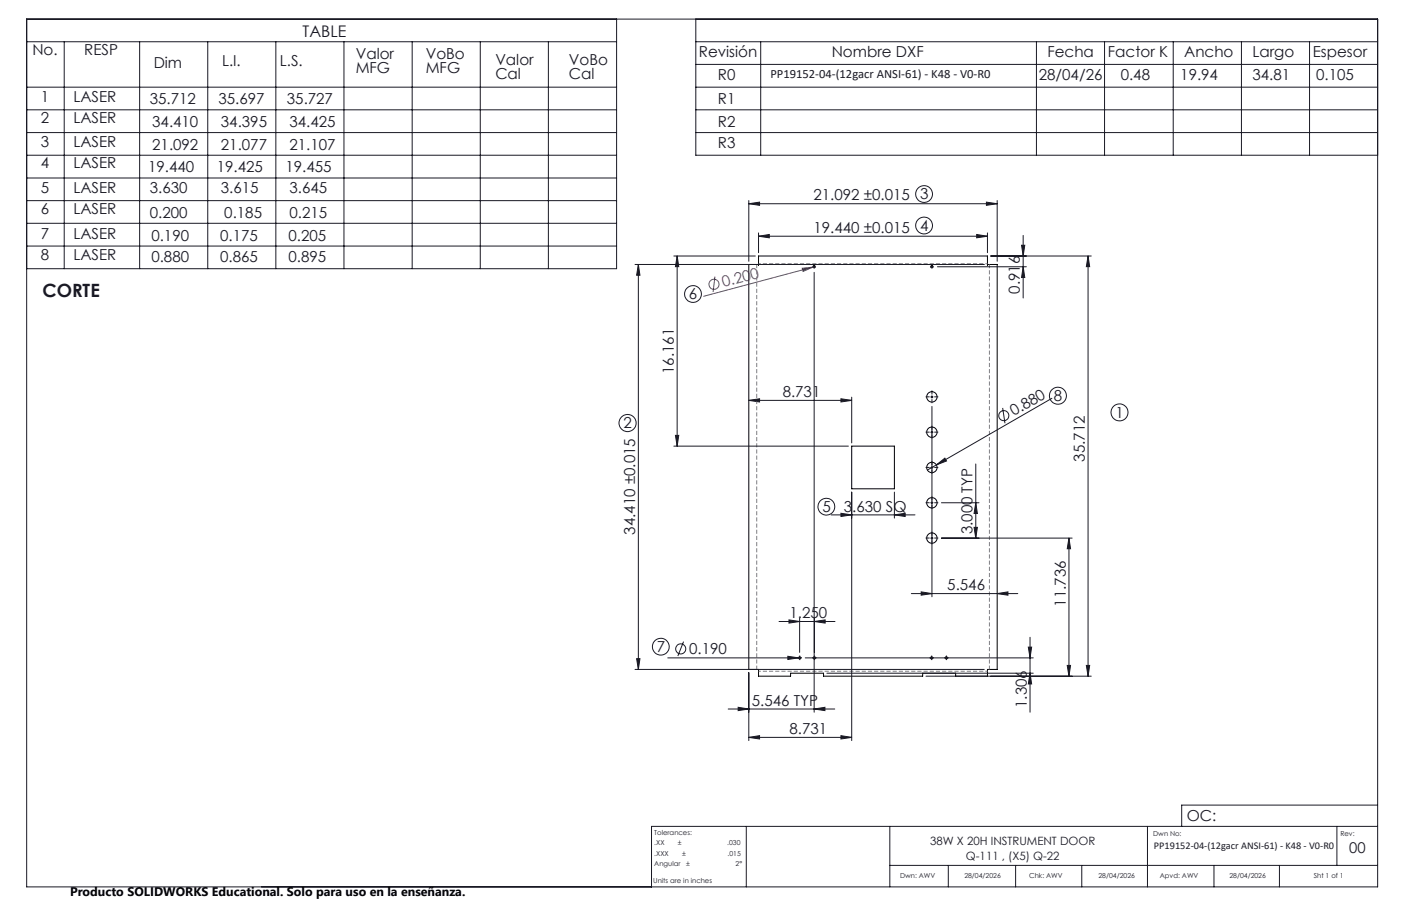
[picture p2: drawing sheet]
<svg xmlns="http://www.w3.org/2000/svg" width="432mm" height="279mm" viewBox="0 0 432 279" stroke-linecap="round" stroke-linejoin="round" font-family="sans-serif">
<g fill="none" stroke="#000" stroke-width=".31">
<path d="M233.8 81.6h-3v124.8h3v2.1h9.9v-.9h10.1v.9h30.6v-.9h10.1v.9h9.8v-2.1h3v-124.8h-2.9M233.8 81.8h.1M233.8 81.8v-2.8h70.5v2.8M304.3 81.8h.1M262.5 137.6h13.2v13.1h-13.2z"/>
<circle cx="250.9" cy="82.3" r=".36"/>
<circle cx="287.2" cy="82.3" r=".36"/>
<circle cx="287.2" cy="122.4" r="1.59"/>
<circle cx="287.2" cy="133.3" r="1.59"/>
<circle cx="287.2" cy="155" r="1.59"/>
<circle cx="287.2" cy="144.2" r="1.6"/>
<circle cx="287.2" cy="166" r="1.59"/>
<circle cx="246.5" cy="202.9" r=".35"/>
<circle cx="251" cy="202.9" r=".35"/>
<circle cx="287.1" cy="202.9" r=".35"/>
<circle cx="291.7" cy="202.9" r=".35"/>
</g>
<g fill="none" stroke="#a0006e" stroke-width=".31">
<path d="M220.3 85.3l-.5 4.8M247.3 82.7l3.3-.3-3.1 1.3zM250.6 82.4l-33.7 9M251.3 82.2l-.7 .2"/>
<circle cx="220" cy="87.7" r="1.55"/>
</g>
<g fill="none" stroke="#191924" stroke-width=".31">
<path d="M8.2 5.9h416.4v267.6h-416.4zM8.2 12.9h181.8M19.8 12.9v70M43 12.9v70M64 12.9v70M85 12.9v70M106 12.9v70M127 12.9v70M148 12.9v70M169 12.9v70M190 5.9v77h-181.8M214.5 12.9h210.1"/>
<path d="M214.5 5.9v42h210.1M214.5 19.9h210.1M234.5 12.9v35M319.4 12.9v35M340.4 12.9v35M361.6 12.9v35M382.6 12.9v35M403.6 12.9v35M8.2 26.9h181.8M8.2 33.9h181.8M214.5 26.9h210.1M214.5 33.9h210.1"/>
<path d="M8.2 40.9h181.8M8.2 47.9h181.8M8.2 54.9h181.8M214.5 40.9h210.1M8.2 61.9h181.8M8.2 68.9h181.8M8.2 75.9h181.8M207.7 79h25.1M208.7 79l.5 3.2h-1zM208.7 79v58.6M230.8 62.8l3.3-.5v1zM230.8 61.8v18.8"/>
<path d="M230.8 62.8h76.5M233.8 72.8l3.3-.5v1zM233.8 71.8v6.1M233.8 72.8h70.5M301 72.3l3.3 .5-3.3 .5zM304 62.3l3.3 .5-3.3 .5zM304.3 71.8v6.1M305.3 79h31M307.3 61.8v18.8M314.9 75.6h.9l-.5 3.4zM315.3 72.6v19.3M335.4 79l.4 3.2h-1z"/>
<path d="M335.4 79v129.5M195.7 81.6h107.7M196.7 81.6l.5 3.3h-1zM196.7 81.6v124.8M250.6 82.3h.7M250.9 81.9v.7M250.9 84v135.6M286.8 82.3h.8M287.2 81.9v.7M288.9 82.3h27.4M315.3 82.3l.5 3.3h-.9zM207.7 137.6h53.8"/>
<path d="M208.2 134.3h1l-.5 3.3zM230.8 123.5l3.3-.5v1zM230.8 123.5h31.7M259.2 123l3.3 .5-3.3 .5zM262.5 122.5v14.1M286.8 122.4h.8M286.8 133.3h.8M287.2 122v.8M287.2 125.3v58.7M309 125.8l.7 4.7M324.2 122.8l-35.6 20.6M256.2 158.8h25.8"/>
<path d="M259.2 158.3l3.3 .5-3.3 .5zM262.5 151.8v76.6M275.7 158.8l3.3-.5v1zM275.7 151.8v8M286.8 155h.8M286.8 144.2h.8M288.6 143.4l2.6-2.1 .5 .9zM288.6 143.4l-2.8 1.6M290.2 155h11.5M300.7 155l.5 3.4h-1zM300.7 143.1v22.8M286.8 165.9h.8"/>
<path d="M290.2 165.9h40.2M300.2 162.6h1l-.5 3.3zM329.5 165.9l.5 3.3h-1.1zM329.5 165.9v42.6M210.7 197.9l-1.8 4.4M240.1 191.7h17.3M243.2 191.2l3.3 .5-3.3 .5zM246.5 190.7v10.5M251 191.7l3.3-.5v1zM251 190.7v10.5M280.9 183.1h32.8M283.9 182.5l3.3 .6-3.3 .5z"/>
<path d="M307.3 183.1l3.4-.6v1.1zM316.9 199.6h1.1l-.5 3.3zM317.5 196.5v23.1M195.7 206.4h107.7M196.2 203.1h1l-.5 3.3zM205.8 202.9h41M224.4 218.7h32.9M227.5 218.1l3.3 .6-3.3 .4zM230.8 207.4v21M242.8 202.4l3.3 .5-3.3 .5zM246.5 202.5v.7M248.2 202.9h70.3"/>
<path d="M250.9 218.7l3.3-.6v1zM251 202.5v.7M254.8 207.6h63.7M285.4 208.5h50.9M287.1 202.5v.7M291.7 202.5v.7M317.5 207.6l.5 3.3h-1.1zM328.9 205.2h1.1l-.5 3.3zM334.8 205.2h1l-.4 3.3zM230.8 227.4l3.3-.5v1zM230.8 227.4h31.7M259.2 226.9l3.3 .5-3.3 .5z"/>
<path d="M230 254.8v18.7M274.2 254.8v18.7M353.7 254.8v18.7M412 254.8v12.1M424.6 254.8h-223.8v18.7M424.6 248.3h-60.4v6.5M274.2 266.9h150.4M292.3 266.9v6.6M313 266.9v6.6M333.4 266.9v6.6M374.2 266.9v6.6M394.3 266.9v6.6"/>
<circle cx="284.8" cy="59.8" r="2.59"/>
<circle cx="284.8" cy="69.5" r="2.59"/>
<circle cx="213.6" cy="90.7" r="2.59"/>
<circle cx="193.4" cy="130.5" r="2.65"/>
<circle cx="309.4" cy="128.2" r="1.55"/>
<circle cx="326.1" cy="122" r="2.62"/>
<circle cx="345" cy="127.2" r="2.62"/>
<circle cx="254.7" cy="156.3" r="2.59"/>
<circle cx="203.7" cy="199.4" r="2.58"/>
<circle cx="209.8" cy="200.1" r="1.56"/>
</g>
<g fill="none" stroke="#191924" stroke-width=".31" stroke-dasharray="15.2 1.3 1.3 1.3" stroke-linecap="butt">
<path d="M287.9 82.2h.1M286.5 122.4h-1.2M286.5 133.3h-1.2M287.2 123.1v1.2M287.2 121.7v-1.3M287.2 134v1.2M287.2 132.6v-1.3M287.9 122.4h1.3M287.9 133.3h1.3M286.5 144.2h-1.2M286.5 155h-1.2M287.2 144.9v1.2"/>
<path d="M287.2 143.4v-1.2M287.2 155.8v1.2M287.2 154.3v-1.2M287.9 144.2h1.3M287.9 155h1.3M286.5 165.9h-1.2M287.2 166.6v1.3M287.2 165.2v-1.2M287.9 165.9h1.3M246.1 202.9h-.3M246.5 203.2v.4M246.5 202.5v-.3"/>
<path d="M246.8 202.9h.4M250.7 202.9h-.4M251 203.2v.4M251 202.5v-.3M251.4 202.9h.3M286.8 202.9h-.3M287.2 203.2v.4M287.2 202.5v-.3M287.5 202.9h.4M291.3 202.9h-.3M291.7 203.2v.4M291.7 202.5v-.3"/>
<path d="M292.1 202.9h.3"/>
</g>
<path d="M304.4 81.3h-70.6M233.8 207h70.6" fill="none" stroke="#808080" stroke-width=".31" stroke-dasharray="1.3 .6" stroke-dashoffset=".6" stroke-linecap="butt"/>
<path d="M233.2 81.6v124.8M305 206.4v-124.8" fill="none" stroke="#808080" stroke-width=".31" stroke-dasharray="1.3 .6" stroke-dashoffset=".1" stroke-linecap="butt"/>
<g fill="#191924">
<path d="M242.8 202.4l3.3 .5-3.3 .5z"/>
<path d="M288.6 143.4l2.6-2.1 .5 .9z"/>
<path d="M233.8 72.8l3.3-.5v1zM301 72.3l3.3 .5-3.3 .5zM227.5 218.1l3.3 .6-3.3 .4zM250.9 218.7l3.3-.6v1zM230.8 227.4l3.3-.5v1zM259.2 226.9l3.3 .5-3.3 .5zM259.2 158.3l3.3 .5-3.3 .5zM275.7 158.8l3.3-.5v1zM230.8 123.5l3.3-.5v1zM259.2 123l3.3 .5-3.3 .5zM243.2 191.2l3.3 .5-3.3 .5zM251 191.7l3.3-.5v1z"/>
<path d="M304 62.3l3.3 .5-3.3 .5zM230.8 62.8l3.3-.5v1zM307.3 183.1l3.4-.6v1.1zM283.9 182.5l3.3 .6-3.3 .5z"/>
<path d="M317.5 207.6l.5 3.3h-1.1zM316.9 199.6h1.1l-.5 3.3zM208.2 134.3h1l-.5 3.3zM208.7 79l.5 3.2h-1z"/>
<path d="M196.7 81.6l.5 3.3h-1zM196.2 203.1h1l-.5 3.3zM329.5 165.9l.5 3.3h-1.1zM328.9 205.2h1.1l-.5 3.3zM300.7 155l.5 3.4h-1zM300.2 162.6h1l-.5 3.3zM314.9 75.6h.9l-.5 3.4zM315.3 82.3l.5 3.3h-.9zM335.4 79l.4 3.2h-1zM334.8 205.2h1l-.4 3.3z"/>
</g>
<path d="M247.3 82.7l3.3-.3-3.1 1.3z" fill="#a0006e"/>
<text font-size="5.6" fill="#191924" x="13.1" y="91.7">CORTE</text>
<text font-size="4.9" fill="#191924" x="93.3" y="11.4">TABLE</text>
<g font-size="4.7" fill="#191924">
<text x="10" y="17">No.</text>
<text x="26" y="17">RESP</text>
<text x="215.4" y="17.6">Revisión</text>
<text x="256.3" y="17.6">Nombre DXF</text>
<text x="322.8" y="17.5">Fecha</text>
<text x="341.5" y="17.5">Factor K</text>
<text x="365" y="17.5">Ancho</text>
<text x="386" y="17.5">Largo</text>
<text x="404.6" y="17.5">Espesor</text>
<text x="47.4" y="20.9">Dim</text>
<text x="68.4" y="20.4">L.I.</text>
<text x="86.3" y="20.4">L.S.</text>
<text x="109.6" y="18.1">Valor</text>
<text x="109.6" y="22.6">MFG</text>
<text x="131.2" y="18.1">VoBo</text>
<text x="131.2" y="22.6">MFG</text>
<text x="152.7" y="20">Valor</text>
<text x="175.3" y="20">VoBo</text>
<text x="152.7" y="24.5">Cal</text>
<text x="175.3" y="24.5">Cal</text>
<text x="221.3" y="24.6">R0</text>
<text x="320.2" y="24.7">28/04/26</text>
<text x="345.4" y="24.7">0.48</text>
<text x="363.8" y="24.7">19.94</text>
<text x="386" y="24.7">34.81</text>
<text x="405.7" y="24.7">0.105</text>
<text x="12.6" y="31.3">1</text>
<text x="22.6" y="31.6">LASER</text>
<text x="46.1" y="32">35.712</text>
<text x="67.3" y="32">35.697</text>
<text x="88.4" y="32">35.727</text>
<text x="221.3" y="32.1">R1</text>
<text x="12.6" y="38">2</text>
<text x="22.6" y="38">LASER</text>
<text x="46.9" y="39.2">34.410</text>
<text x="68.1" y="39.2">34.395</text>
<text x="89.2" y="39.2">34.425</text>
<text x="221.3" y="39.1">R2</text>
<text x="12.6" y="45.4">3</text>
<text x="22.6" y="45.4">LASER</text>
<text x="46.9" y="46.1">21.092</text>
<text x="68.1" y="46.1">21.077</text>
<text x="89.2" y="46.1">21.107</text>
<text x="221.3" y="45.8">R3</text>
<text x="12.6" y="51.9">4</text>
<text x="22.6" y="51.9">LASER</text>
<text x="45.7" y="53.2">19.440</text>
<text x="66.8" y="53.2">19.425</text>
<text x="88" y="53.2">19.455</text>
<text x="12.6" y="59.5">5</text>
<text x="22.6" y="59.5">LASER</text>
<text x="46.2" y="59.6">3.630</text>
<text x="68.1" y="59.6">3.615</text>
<text x="89.3" y="59.6">3.645</text>
<text x="250.7" y="61.8">21.092 ±0.015 3</text>
<text x="12.6" y="66.1">6</text>
<text x="22.6" y="66.1">LASER</text>
<text x="46.2" y="67.1">0.200</text>
<text x="69.1" y="67.1">0.185</text>
<text x="89.3" y="67.1">0.215</text>
<text x="250.7" y="71.8">19.440 ±0.015 4</text>
<text x="12.6" y="73.6">7</text>
<text x="22.6" y="73.6">LASER</text>
<text x="46.7" y="74.2">0.190</text>
<text x="67.8" y="74.2">0.175</text>
<text x="89" y="74.2">0.205</text>
<text x="12.6" y="80.3">8</text>
<text x="22.6" y="80.3">LASER</text>
<text x="46.7" y="80.9">0.880</text>
<text x="67.8" y="80.9">0.865</text>
<text x="89" y="80.9">0.895</text>
<text x="212.3" y="92.3">6</text>
<text x="314.4" y="90.6" transform="rotate(-90 314.4 90.6)">0.916</text>
<text x="207.7" y="115.4" transform="rotate(-90 207.7 115.4)">16.161</text>
<text x="241.2" y="122.4">8.731</text>
<text x="324.8" y="123.7">8</text>
<text x="312.5" y="128.4" transform="rotate(-30 312.5 128.4)">0.880</text>
<text x="343.8" y="128.8">1</text>
<text x="192.2" y="132.1">2</text>
<text x="334.3" y="142.3" transform="rotate(-90 334.3 142.3)">35.712</text>
<text x="253.5" y="157.9">5</text>
<text x="260.1" y="157.8">3.630 SQ</text>
<text x="195.7" y="164.9" transform="rotate(-90 195.7 164.9)">34.410 ±0.015</text>
<text x="299.7" y="164.8" transform="rotate(-90 299.7 164.8)">3.000 TYP</text>
<text x="292" y="182">5.546</text>
<text x="243.3" y="190.6">1.250</text>
<text x="328.5" y="187.1" transform="rotate(-90 328.5 187.1)">11.736</text>
<text x="202.4" y="201.1">7</text>
<text x="212.4" y="201.8">0.190</text>
<text x="231.7" y="217.6">5.546 TYP</text>
<text x="316.5" y="218.3" transform="rotate(-90 316.5 218.3)">1.306</text>
<text x="243.4" y="226.4">8.731</text>
<text x="365.8" y="253.1">OC:</text>
</g>
<text font-size="4.7" fill="#a0006e" x="223" y="88.7" transform="rotate(-15 223 88.7)">0.200</text>
<text font-size="4.6" fill="#191924" x="415.9" y="263">00</text>
<text font-size="3.9" fill="#191924" x="237.4" y="24">PP19152-04-(12gacr ANSI-61) - K48 - V0-R0</text>
<text font-size="3.8" x="21.6" y="276.3">Producto SOLIDWORKS Educational. Solo para uso en la enseñanza.</text>
<g font-size="3.5" fill="#191924">
<text x="286.7" y="260.6">38W X 20H INSTRUMENT DOOR</text>
<text x="297.7" y="265.1">Q-111 , (X5) Q-22</text>
</g>
<text font-size="3.2" fill="#191924" x="355.7" y="261.8">PP19152-04-(12gacr ANSI-61) - K48 - V0-R0</text>
<g font-size="2.1" fill="#191924">
<text x="201.7" y="257.6">Tolerances:</text>
<text x="355.4" y="257.8">Dwn No:</text>
<text x="413.1" y="257.8">Rev:</text>
<text x="201.7" y="260.7">.XX</text>
<text x="201.7" y="263.9">.XXX</text>
<text x="208.9" y="260.7">±</text>
<text x="210.2" y="263.9">±</text>
<text x="224.1" y="260.7">.030</text>
<text x="224.3" y="263.9">.015</text>
<text x="201.7" y="267">Angular</text>
<text x="211.5" y="267">±</text>
<text x="226.7" y="267">2°</text>
<text x="201.3" y="272.3">Units are in inches</text>
<text x="277.4" y="270.7">Dwn: AWV</text>
<text x="297.2" y="270.7">28/04/2026</text>
<text x="317.2" y="270.7">Chk: AWV</text>
<text x="338.6" y="270.7">28/04/2026</text>
<text x="357.5" y="270.7">Apvd: AWV</text>
<text x="378.9" y="270.7">28/04/2026</text>
<text x="404.9" y="270.7">Sht 1 of 1</text>
</g>
</svg>
